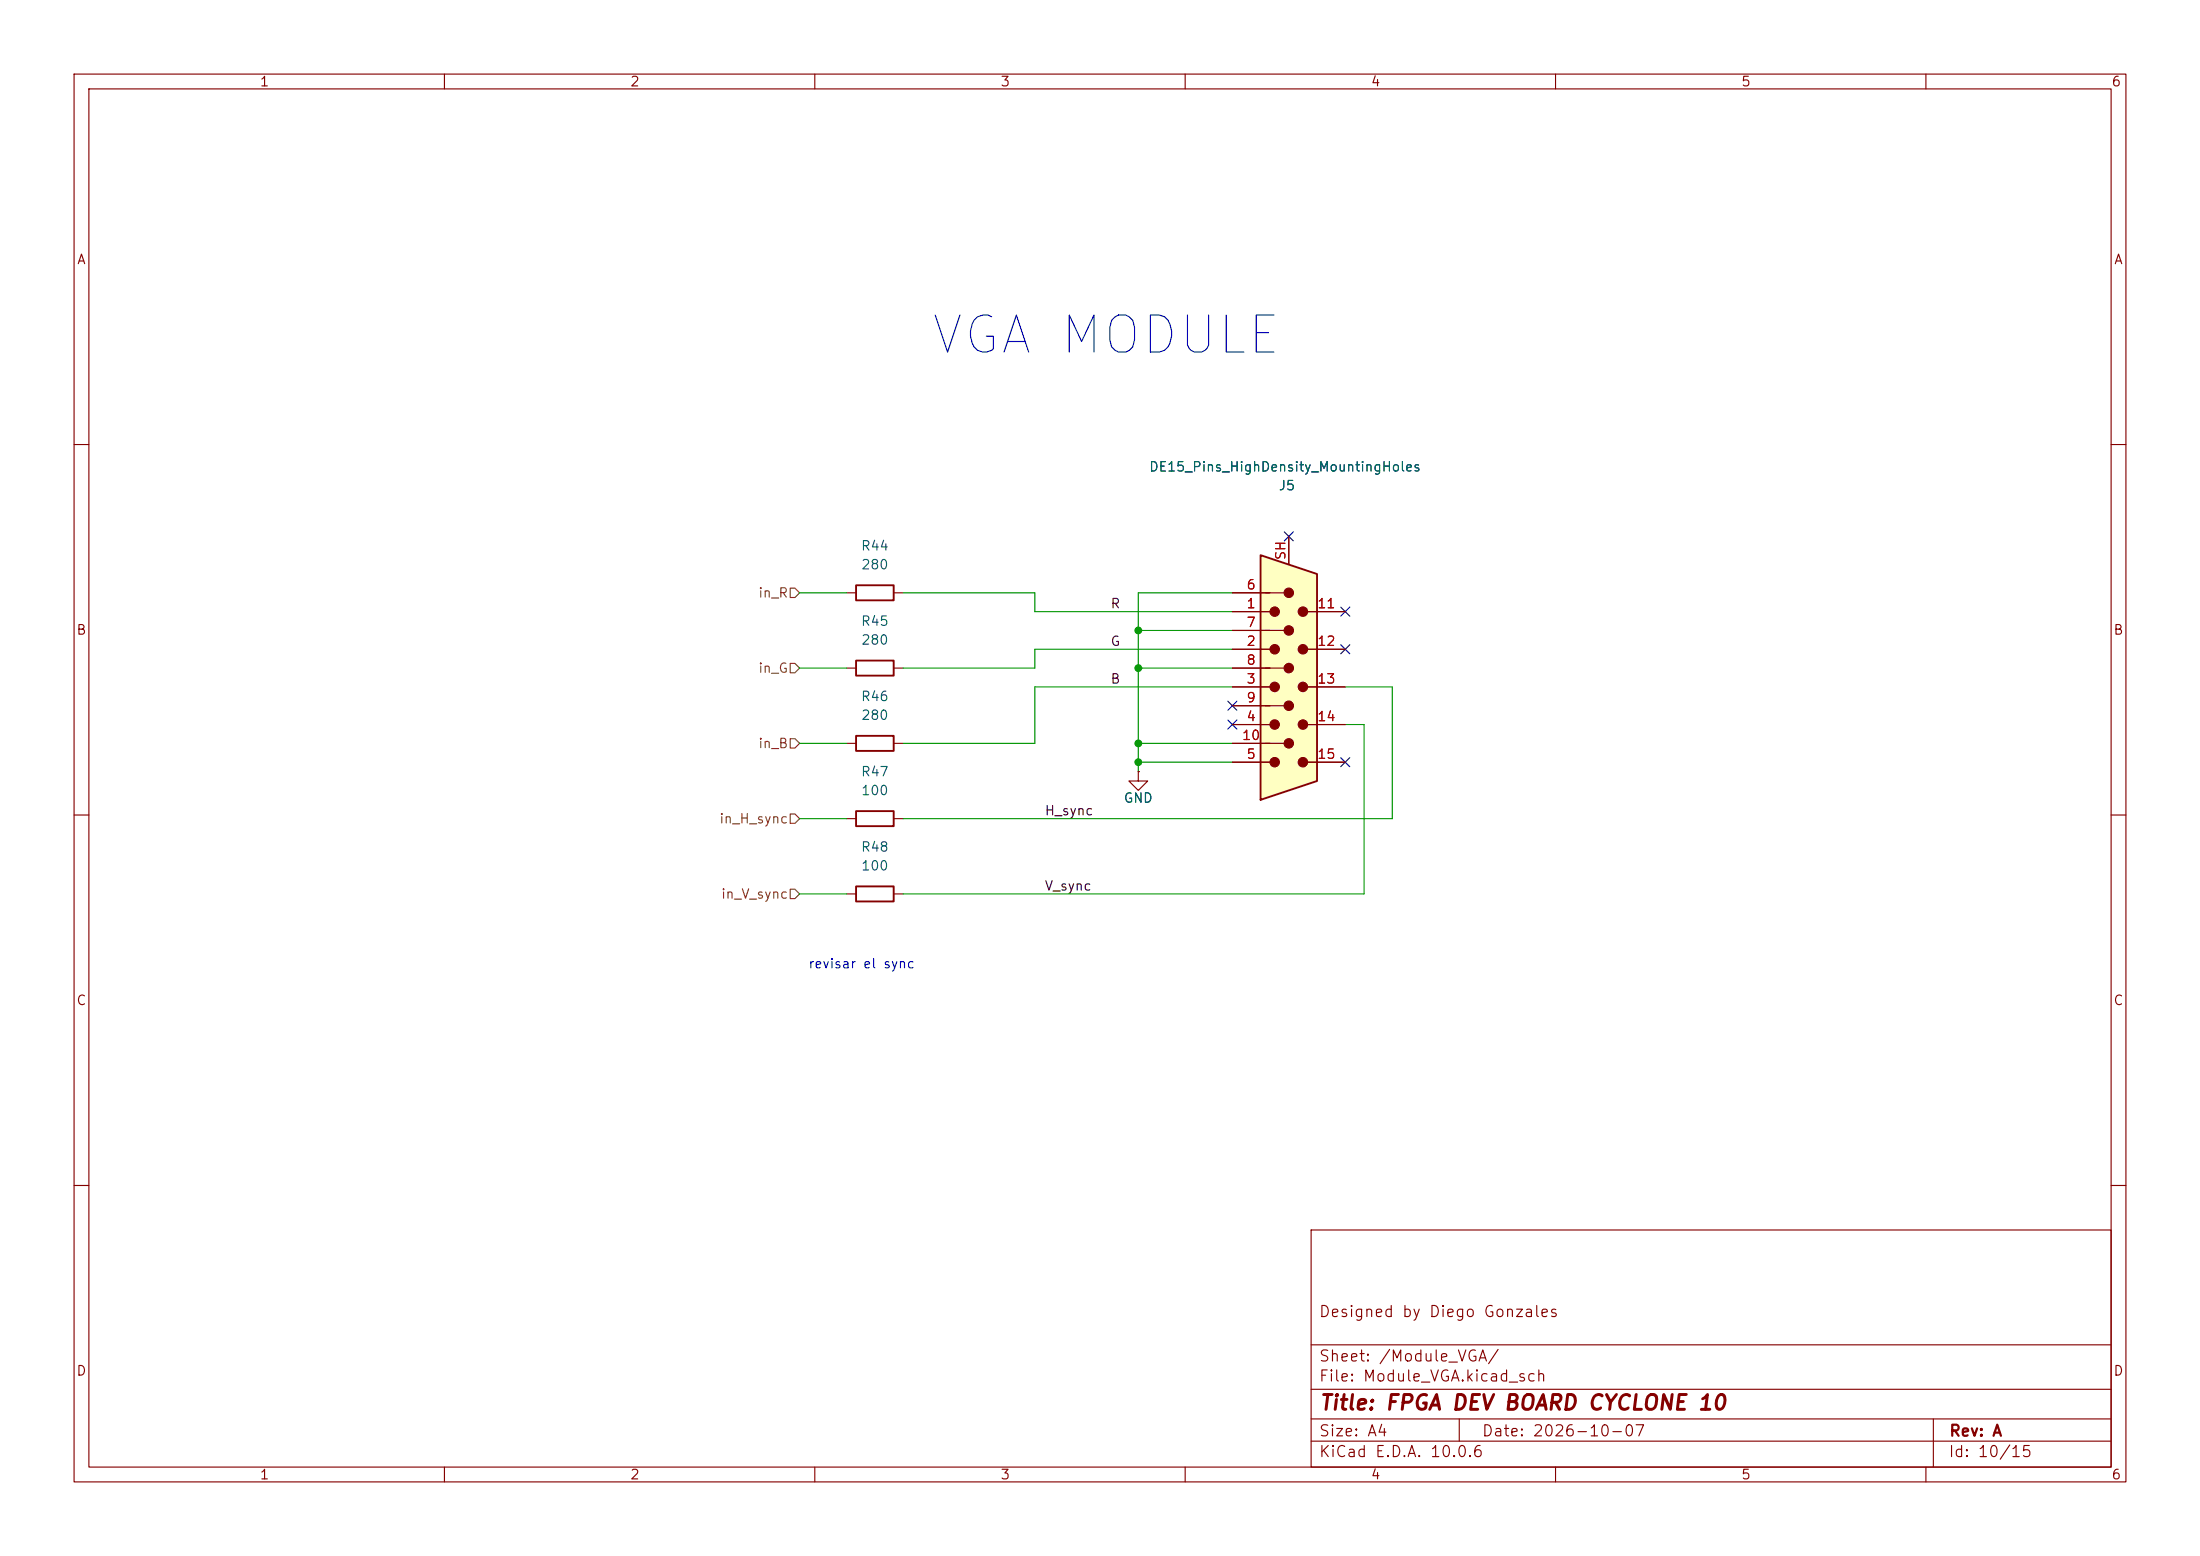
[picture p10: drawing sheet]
(kicad_sch
 (version 20260306)
 (generator "eeschema")
 (generator_version "10.0")
 (paper "A4")
 (title_block
  (title "FPGA DEV BOARD CYCLONE 10")
  (date "2026-10-07")
  (rev "A")
  (comment 1 "Designed by Diego Gonzales"))
 (lib_symbols
  (symbol "Connector:DE15_Pins_HighDensity_MountingHoles"
   (pin_names
    (offset 1.016) (hide yes)) (exclude_from_sim no) (in_bom yes) (on_board yes)
   (in_pos_files yes)
   (duplicate_pin_numbers_are_jumpers no)
   (property "Reference" "J" (at 0 21.59 0) (show_name no) (do_not_autoplace no) (effects (font (size 1.27 1.27))))
   (property "Value" "DE15_Pins_HighDensity_MountingHoles" (at 0 19.05 0) (show_name no) (do_not_autoplace no) (effects (font (size 1.27 1.27))))
   (property "Footprint" "" (at -24.13 10.16 0) (show_name no) (do_not_autoplace no) (hide yes) (effects (font (size 1.27 1.27))))
   (property "Datasheet" "" (at -24.13 10.16 0) (show_name no) (do_not_autoplace no) (hide yes) (effects (font (size 1.27 1.27))))
   (property "Description" "15-pin male plug socket D-SUB connector, High density (3 columns), Triple Row, Generic, VGA-connector, Mounting Hole" (at 0 0 0) (show_name no) (do_not_autoplace no) (hide yes) (effects (font (size 1.27 1.27))))
   (symbol "DE15_Pins_HighDensity_MountingHoles_0_1"
    (polyline (pts (xy -3.81 17.78) (xy -3.81 -15.24) (xy 3.81 -12.7) (xy 3.81 15.24) (xy -3.81 17.78)) (stroke (width 0.254) (type default)) (fill (type background)))
    (polyline (pts (xy -3.175 -5.08) (xy -0.635 -5.08)) (stroke (width 0) (type default)) (fill (type none)))
    (circle (center -1.905 12.7) (radius 0.635) (stroke (width 0) (type default)) (fill (type outline)))
    (circle (center -1.905 7.62) (radius 0.635) (stroke (width 0) (type default)) (fill (type outline)))
    (circle (center -1.905 2.54) (radius 0.635) (stroke (width 0) (type default)) (fill (type outline)))
    (circle (center -1.905 -2.54) (radius 0.635) (stroke (width 0) (type default)) (fill (type outline)))
    (circle (center -1.905 -7.62) (radius 0.635) (stroke (width 0) (type default)) (fill (type outline)))
    (polyline (pts (xy -0.635 10.16) (xy -3.175 10.16)) (stroke (width 0) (type default)) (fill (type none)))
    (polyline (pts (xy -0.635 5.08) (xy -3.175 5.08)) (stroke (width 0) (type default)) (fill (type none)))
    (polyline (pts (xy -0.635 0) (xy -3.175 0)) (stroke (width 0) (type default)) (fill (type none)))
    (polyline (pts (xy -0.635 -10.16) (xy -3.175 -10.16)) (stroke (width 0) (type default)) (fill (type none)))
    (circle (center 0 10.16) (radius 0.635) (stroke (width 0) (type default)) (fill (type outline)))
    (circle (center 0 5.08) (radius 0.635) (stroke (width 0) (type default)) (fill (type outline)))
    (circle (center 0 0) (radius 0.635) (stroke (width 0) (type default)) (fill (type outline)))
    (circle (center 0 -5.08) (radius 0.635) (stroke (width 0) (type default)) (fill (type outline)))
    (circle (center 0 -10.16) (radius 0.635) (stroke (width 0) (type default)) (fill (type outline)))
    (circle (center 1.905 12.7) (radius 0.635) (stroke (width 0) (type default)) (fill (type outline)))
    (circle (center 1.905 7.62) (radius 0.635) (stroke (width 0) (type default)) (fill (type outline)))
    (circle (center 1.905 2.54) (radius 0.635) (stroke (width 0) (type default)) (fill (type outline)))
    (circle (center 1.905 -2.54) (radius 0.635) (stroke (width 0) (type default)) (fill (type outline)))
    (circle (center 1.905 -7.62) (radius 0.635) (stroke (width 0) (type default)) (fill (type outline))))
   (symbol "DE15_Pins_HighDensity_MountingHoles_1_1"
    (pin passive line (at -7.62 -7.62 0) (length 5.08) (name "" (effects (font (size 1.27 1.27)))) (number "1" (effects (font (size 1.27 1.27)))))
    (pin passive line (at -7.62 -2.54 0) (length 5.08) (name "" (effects (font (size 1.27 1.27)))) (number "2" (effects (font (size 1.27 1.27)))))
    (pin passive line (at -7.62 2.54 0) (length 5.08) (name "" (effects (font (size 1.27 1.27)))) (number "3" (effects (font (size 1.27 1.27)))))
    (pin passive line (at -7.62 7.62 0) (length 5.08) (name "" (effects (font (size 1.27 1.27)))) (number "4" (effects (font (size 1.27 1.27)))))
    (pin passive line (at -7.62 12.7 0) (length 5.08) (name "" (effects (font (size 1.27 1.27)))) (number "5" (effects (font (size 1.27 1.27)))))
    (pin passive line (at -7.62 -10.16 0) (length 5.08) (name "" (effects (font (size 1.27 1.27)))) (number "6" (effects (font (size 1.27 1.27)))))
    (pin passive line (at -7.62 -5.08 0) (length 5.08) (name "" (effects (font (size 1.27 1.27)))) (number "7" (effects (font (size 1.27 1.27)))))
    (pin passive line (at -7.62 0 0) (length 5.08) (name "" (effects (font (size 1.27 1.27)))) (number "8" (effects (font (size 1.27 1.27)))))
    (pin passive line (at -7.62 5.08 0) (length 5.08) (name "" (effects (font (size 1.27 1.27)))) (number "9" (effects (font (size 1.27 1.27)))))
    (pin passive line (at -7.62 10.16 0) (length 5.08) (name "" (effects (font (size 1.27 1.27)))) (number "10" (effects (font (size 1.27 1.27)))))
    (pin passive line (at 7.62 -7.62 180) (length 5.08) (name "" (effects (font (size 1.27 1.27)))) (number "11" (effects (font (size 1.27 1.27)))))
    (pin passive line (at 7.62 -2.54 180) (length 5.08) (name "" (effects (font (size 1.27 1.27)))) (number "12" (effects (font (size 1.27 1.27)))))
    (pin passive line (at 7.62 2.54 180) (length 5.08) (name "" (effects (font (size 1.27 1.27)))) (number "13" (effects (font (size 1.27 1.27)))))
    (pin passive line (at 7.62 7.62 180) (length 5.08) (name "" (effects (font (size 1.27 1.27)))) (number "14" (effects (font (size 1.27 1.27)))))
    (pin passive line (at 7.62 12.7 180) (length 5.08) (name "" (effects (font (size 1.27 1.27)))) (number "15" (effects (font (size 1.27 1.27)))))
    (pin passive line (at 0 -17.78 90) (length 3.81) (name "" (effects (font (size 1.27 1.27)))) (number "SH" (effects (font (size 1.27 1.27))))))
   (embedded_fonts no))
  (symbol "Device:R"
   (pin_numbers (hide yes))
   (pin_names
    (offset 0)) (exclude_from_sim no) (in_bom yes) (on_board yes)
   (in_pos_files yes)
   (duplicate_pin_numbers_are_jumpers no)
   (property "Reference" "R" (at 2.032 0 90) (show_name no) (do_not_autoplace no) (effects (font (size 1.27 1.27))))
   (property "Value" "R" (at 0 0 90) (show_name no) (do_not_autoplace no) (effects (font (size 1.27 1.27))))
   (property "Footprint" "" (at -1.778 0 90) (show_name no) (do_not_autoplace no) (hide yes) (effects (font (size 1.27 1.27))))
   (property "Datasheet" "" (at 0 0 0) (show_name no) (do_not_autoplace no) (hide yes) (effects (font (size 1.27 1.27))))
   (property "Description" "Resistor" (at 0 0 0) (show_name no) (do_not_autoplace no) (hide yes) (effects (font (size 1.27 1.27))))
   (symbol "R_0_1"
    (rectangle (start -1.016 -2.54) (end 1.016 2.54) (stroke (width 0.254) (type default)) (fill (type none))))
   (symbol "R_1_1"
    (pin passive line (at 0 3.81 270) (length 1.27) (name "" (effects (font (size 1.27 1.27)))) (number "1" (effects (font (size 1.27 1.27)))))
    (pin passive line (at 0 -3.81 90) (length 1.27) (name "" (effects (font (size 1.27 1.27)))) (number "2" (effects (font (size 1.27 1.27))))))
   (embedded_fonts no))
  (symbol "power:GND"
   (power global)
   (pin_numbers (hide yes))
   (pin_names
    (offset 0) (hide yes)) (exclude_from_sim no) (in_bom yes) (on_board yes)
   (in_pos_files yes)
   (duplicate_pin_numbers_are_jumpers no)
   (property "Reference" "#PWR" (at 0 -6.35 0) (show_name no) (do_not_autoplace no) (hide yes) (effects (font (size 1.27 1.27))))
   (property "Value" "GND" (at 0 -3.81 0) (show_name no) (do_not_autoplace no) (effects (font (size 1.27 1.27))))
   (property "Footprint" "" (at 0 0 0) (show_name no) (do_not_autoplace no) (hide yes) (effects (font (size 1.27 1.27))))
   (property "Datasheet" "" (at 0 0 0) (show_name no) (do_not_autoplace no) (hide yes) (effects (font (size 1.27 1.27))))
   (property "Description" "Power symbol creates a global label with name \"GND\" , ground" (at 0 0 0) (show_name no) (do_not_autoplace no) (hide yes) (effects (font (size 1.27 1.27))))
   (symbol "GND_0_1"
    (polyline (pts (xy 0 0) (xy 0 -1.27) (xy 1.27 -1.27) (xy 0 -2.54) (xy -1.27 -1.27) (xy 0 -1.27)) (stroke (width 0) (type default)) (fill (type none))))
   (symbol "GND_1_1"
    (pin power_in line (at 0 0 270) (length 0) (name "" (effects (font (size 1.27 1.27)))) (number "1" (effects (font (size 1.27 1.27))))))
   (embedded_fonts no)))
 (text "VGA MODULE"
  (exclude_from_sim no)
  (at 149.352 45.466 0)
  (effects (font (size 5 5))))
 (text "revisar el sync"
  (exclude_from_sim no)
  (at 116.332 130.302 0)
  (effects (font (size 1.27 1.27))))
 (junction
  (at 153.67 85.09)
  (diameter 0)
  (color 0 0 0 0))
 (junction
  (at 153.67 102.87)
  (diameter 0)
  (color 0 0 0 0))
 (junction
  (at 153.67 90.17)
  (diameter 0)
  (color 0 0 0 0))
 (junction
  (at 153.67 100.33)
  (diameter 0)
  (color 0 0 0 0))
 (no_connect
  (at 166.37 95.25))
 (no_connect
  (at 181.61 82.55))
 (no_connect
  (at 166.37 97.79))
 (no_connect
  (at 173.99 72.39))
 (no_connect
  (at 181.61 102.87))
 (no_connect
  (at 181.61 87.63))
 (wire
  (pts (xy 153.67 100.33) (xy 153.67 102.87))
  (stroke (width 0) (type default)))
 (wire
  (pts (xy 139.7 100.33) (xy 121.92 100.33))
  (stroke (width 0) (type default)))
 (wire
  (pts (xy 153.67 100.33) (xy 166.37 100.33))
  (stroke (width 0) (type default)))
 (wire
  (pts (xy 153.67 90.17) (xy 153.67 100.33))
  (stroke (width 0) (type default)))
 (wire
  (pts (xy 107.95 80.01) (xy 114.3 80.01))
  (stroke (width 0) (type default)))
 (wire
  (pts (xy 181.61 92.71) (xy 187.96 92.71))
  (stroke (width 0) (type default)))
 (wire
  (pts (xy 107.95 120.65) (xy 114.3 120.65))
  (stroke (width 0) (type default)))
 (wire
  (pts (xy 184.15 120.65) (xy 184.15 97.79))
  (stroke (width 0) (type default)))
 (wire
  (pts (xy 139.7 87.63) (xy 166.37 87.63))
  (stroke (width 0) (type default)))
 (wire
  (pts (xy 121.92 120.65) (xy 184.15 120.65))
  (stroke (width 0) (type default)))
 (wire
  (pts (xy 121.92 80.01) (xy 139.7 80.01))
  (stroke (width 0) (type default)))
 (wire
  (pts (xy 153.67 85.09) (xy 153.67 90.17))
  (stroke (width 0) (type default)))
 (wire
  (pts (xy 153.67 90.17) (xy 166.37 90.17))
  (stroke (width 0) (type default)))
 (wire
  (pts (xy 139.7 87.63) (xy 139.7 90.17))
  (stroke (width 0) (type default)))
 (wire
  (pts (xy 139.7 80.01) (xy 139.7 82.55))
  (stroke (width 0) (type default)))
 (wire
  (pts (xy 153.67 104.14) (xy 153.67 102.87))
  (stroke (width 0) (type default)))
 (wire
  (pts (xy 121.92 110.49) (xy 187.96 110.49))
  (stroke (width 0) (type default)))
 (wire
  (pts (xy 107.95 90.17) (xy 114.3 90.17))
  (stroke (width 0) (type default)))
 (wire
  (pts (xy 139.7 90.17) (xy 121.92 90.17))
  (stroke (width 0) (type default)))
 (wire
  (pts (xy 153.67 102.87) (xy 166.37 102.87))
  (stroke (width 0) (type default)))
 (wire
  (pts (xy 139.7 92.71) (xy 139.7 100.33))
  (stroke (width 0) (type default)))
 (wire
  (pts (xy 184.15 97.79) (xy 181.61 97.79))
  (stroke (width 0) (type default)))
 (wire
  (pts (xy 153.67 80.01) (xy 153.67 85.09))
  (stroke (width 0) (type default)))
 (wire
  (pts (xy 139.7 82.55) (xy 166.37 82.55))
  (stroke (width 0) (type default)))
 (wire
  (pts (xy 107.95 100.33) (xy 114.3 100.33))
  (stroke (width 0) (type default)))
 (wire
  (pts (xy 166.37 80.01) (xy 153.67 80.01))
  (stroke (width 0) (type default)))
 (wire
  (pts (xy 139.7 92.71) (xy 166.37 92.71))
  (stroke (width 0) (type default)))
 (wire
  (pts (xy 107.95 110.49) (xy 114.3 110.49))
  (stroke (width 0) (type default)))
 (wire
  (pts (xy 153.67 85.09) (xy 166.37 85.09))
  (stroke (width 0) (type default)))
 (wire
  (pts (xy 187.96 92.71) (xy 187.96 110.49))
  (stroke (width 0) (type default)))
 (label "G"
  (at 149.86 87.63 0)
  (effects (font (size 1.27 1.27)) (justify left bottom)))
 (label "V_sync"
  (at 140.97 120.65 0)
  (effects (font (size 1.27 1.27)) (justify left bottom)))
 (label "B"
  (at 149.86 92.71 0)
  (effects (font (size 1.27 1.27)) (justify left bottom)))
 (label "R"
  (at 149.86 82.55 0)
  (effects (font (size 1.27 1.27)) (justify left bottom)))
 (label "H_sync"
  (at 140.97 110.49 0)
  (effects (font (size 1.27 1.27)) (justify left bottom)))
 (hierarchical_label "in_G"
  (shape input)
  (at 107.95 90.17 180)
  (effects (font (size 1.27 1.27)) (justify right)))
 (hierarchical_label "in_B"
  (shape input)
  (at 107.95 100.33 180)
  (effects (font (size 1.27 1.27)) (justify right)))
 (hierarchical_label "in_V_sync"
  (shape input)
  (at 107.95 120.65 180)
  (effects (font (size 1.27 1.27)) (justify right)))
 (hierarchical_label "in_H_sync"
  (shape input)
  (at 107.95 110.49 180)
  (effects (font (size 1.27 1.27)) (justify right)))
 (hierarchical_label "in_R"
  (shape input)
  (at 107.95 80.01 180)
  (effects (font (size 1.27 1.27)) (justify right)))
 (symbol
  (lib_id "Device:R")
  (at 118.11 100.33 270)
  (unit 1)
  (body_style 1)
  (exclude_from_sim no)
  (in_bom yes)
  (on_board yes)
  (in_pos_files yes)
  (dnp no)
  (fields_autoplaced yes)
  (property "Reference" "R46" (at 118.11 93.98 90) (show_name no) (do_not_autoplace no) (effects (font (size 1.27 1.27))))
  (property "Value" "280" (at 118.11 96.52 90) (show_name no) (do_not_autoplace no) (effects (font (size 1.27 1.27))))
  (property "Footprint" "Resistor_SMD:R_0805_2012Metric_Pad1.20x1.40mm_HandSolder" (at 118.11 98.552 90) (hide yes) (show_name no) (do_not_autoplace no) (effects (font (size 1.27 1.27))))
  (property "Datasheet" "" (at 118.11 100.33 0) (hide yes) (show_name no) (do_not_autoplace no) (effects (font (size 1.27 1.27))))
  (property "Description" "Resistor" (at 118.11 100.33 0) (hide yes) (show_name no) (do_not_autoplace no) (effects (font (size 1.27 1.27))))
  (property "Purchase link" "" (at 118.11 100.33 90) (hide yes) (show_name no) (do_not_autoplace no) (effects (font (size 1.27 1.27))))
  (property "KLC_S3.3" "" (at 118.11 100.33 90) (hide yes) (show_name no) (do_not_autoplace no) (effects (font (size 1.27 1.27))))
  (property "KLC_S5.1" "" (at 118.11 100.33 90) (hide yes) (show_name no) (do_not_autoplace no) (effects (font (size 1.27 1.27))))
  (pin "2")
  (pin "1"))
 (symbol
  (lib_id "Device:R")
  (at 118.11 80.01 270)
  (unit 1)
  (body_style 1)
  (exclude_from_sim no)
  (in_bom yes)
  (on_board yes)
  (in_pos_files yes)
  (dnp no)
  (fields_autoplaced yes)
  (property "Reference" "R44" (at 118.11 73.66 90) (show_name no) (do_not_autoplace no) (effects (font (size 1.27 1.27))))
  (property "Value" "280" (at 118.11 76.2 90) (show_name no) (do_not_autoplace no) (effects (font (size 1.27 1.27))))
  (property "Footprint" "Resistor_SMD:R_0805_2012Metric_Pad1.20x1.40mm_HandSolder" (at 118.11 78.232 90) (hide yes) (show_name no) (do_not_autoplace no) (effects (font (size 1.27 1.27))))
  (property "Datasheet" "" (at 118.11 80.01 0) (hide yes) (show_name no) (do_not_autoplace no) (effects (font (size 1.27 1.27))))
  (property "Description" "Resistor" (at 118.11 80.01 0) (hide yes) (show_name no) (do_not_autoplace no) (effects (font (size 1.27 1.27))))
  (property "Purchase link" "" (at 118.11 80.01 90) (hide yes) (show_name no) (do_not_autoplace no) (effects (font (size 1.27 1.27))))
  (property "KLC_S3.3" "" (at 118.11 80.01 90) (hide yes) (show_name no) (do_not_autoplace no) (effects (font (size 1.27 1.27))))
  (property "KLC_S5.1" "" (at 118.11 80.01 90) (hide yes) (show_name no) (do_not_autoplace no) (effects (font (size 1.27 1.27))))
  (pin "2")
  (pin "1"))
 (symbol
  (lib_id "Device:R")
  (at 118.11 90.17 270)
  (unit 1)
  (body_style 1)
  (exclude_from_sim no)
  (in_bom yes)
  (on_board yes)
  (in_pos_files yes)
  (dnp no)
  (fields_autoplaced yes)
  (property "Reference" "R45" (at 118.11 83.82 90) (show_name no) (do_not_autoplace no) (effects (font (size 1.27 1.27))))
  (property "Value" "280" (at 118.11 86.36 90) (show_name no) (do_not_autoplace no) (effects (font (size 1.27 1.27))))
  (property "Footprint" "Resistor_SMD:R_0805_2012Metric_Pad1.20x1.40mm_HandSolder" (at 118.11 88.392 90) (hide yes) (show_name no) (do_not_autoplace no) (effects (font (size 1.27 1.27))))
  (property "Datasheet" "" (at 118.11 90.17 0) (hide yes) (show_name no) (do_not_autoplace no) (effects (font (size 1.27 1.27))))
  (property "Description" "Resistor" (at 118.11 90.17 0) (hide yes) (show_name no) (do_not_autoplace no) (effects (font (size 1.27 1.27))))
  (property "Purchase link" "" (at 118.11 90.17 90) (hide yes) (show_name no) (do_not_autoplace no) (effects (font (size 1.27 1.27))))
  (property "KLC_S3.3" "" (at 118.11 90.17 90) (hide yes) (show_name no) (do_not_autoplace no) (effects (font (size 1.27 1.27))))
  (property "KLC_S5.1" "" (at 118.11 90.17 90) (hide yes) (show_name no) (do_not_autoplace no) (effects (font (size 1.27 1.27))))
  (pin "2")
  (pin "1"))
 (symbol
  (lib_id "Connector:DE15_Pins_HighDensity_MountingHoles")
  (at 173.99 90.17 0)
  (mirror x)
  (unit 1)
  (body_style 1)
  (exclude_from_sim no)
  (in_bom yes)
  (on_board yes)
  (in_pos_files yes)
  (dnp no)
  (property "Reference" "J5" (at 173.736 65.532 0) (show_name no) (do_not_autoplace no) (effects (font (size 1.27 1.27))))
  (property "Value" "DE15_Pins_HighDensity_MountingHoles" (at 173.482 62.992 0) (show_name no) (do_not_autoplace no) (effects (font (size 1.27 1.27))))
  (property "Footprint" "Connector_Dsub:DSUB-15-HD_Pins_Horizontal_P2.29x2.54mm_EdgePinOffset8.35mm_Housed_MountingHolesOffset10.89mm" (at 149.86 100.33 0) (hide yes) (show_name no) (do_not_autoplace no) (effects (font (size 1.27 1.27))))
  (property "Datasheet" "" (at 149.86 100.33 0) (hide yes) (show_name no) (do_not_autoplace no) (effects (font (size 1.27 1.27))))
  (property "Description" "15-pin male plug socket D-SUB connector, High density (3 columns), Triple Row, Generic, VGA-connector, Mounting Hole" (at 173.99 90.17 0) (hide yes) (show_name no) (do_not_autoplace no) (effects (font (size 1.27 1.27))))
  (pin "5")
  (pin "4")
  (pin "6")
  (pin "1")
  (pin "3")
  (pin "12")
  (pin "9")
  (pin "2")
  (pin "10")
  (pin "11")
  (pin "7")
  (pin "8")
  (pin "14")
  (pin "SH")
  (pin "15")
  (pin "13"))
 (symbol
  (lib_id "Device:R")
  (at 118.11 120.65 270)
  (unit 1)
  (body_style 1)
  (exclude_from_sim no)
  (in_bom yes)
  (on_board yes)
  (in_pos_files yes)
  (dnp no)
  (fields_autoplaced yes)
  (property "Reference" "R48" (at 118.11 114.3 90) (show_name no) (do_not_autoplace no) (effects (font (size 1.27 1.27))))
  (property "Value" "100" (at 118.11 116.84 90) (show_name no) (do_not_autoplace no) (effects (font (size 1.27 1.27))))
  (property "Footprint" "Resistor_SMD:R_0805_2012Metric_Pad1.20x1.40mm_HandSolder" (at 118.11 118.872 90) (hide yes) (show_name no) (do_not_autoplace no) (effects (font (size 1.27 1.27))))
  (property "Datasheet" "" (at 118.11 120.65 0) (hide yes) (show_name no) (do_not_autoplace no) (effects (font (size 1.27 1.27))))
  (property "Description" "Resistor" (at 118.11 120.65 0) (hide yes) (show_name no) (do_not_autoplace no) (effects (font (size 1.27 1.27))))
  (property "Purchase link" "" (at 118.11 120.65 90) (hide yes) (show_name no) (do_not_autoplace no) (effects (font (size 1.27 1.27))))
  (property "KLC_S3.3" "" (at 118.11 120.65 90) (hide yes) (show_name no) (do_not_autoplace no) (effects (font (size 1.27 1.27))))
  (property "KLC_S5.1" "" (at 118.11 120.65 90) (hide yes) (show_name no) (do_not_autoplace no) (effects (font (size 1.27 1.27))))
  (pin "2")
  (pin "1"))
 (symbol
  (lib_id "Device:R")
  (at 118.11 110.49 270)
  (unit 1)
  (body_style 1)
  (exclude_from_sim no)
  (in_bom yes)
  (on_board yes)
  (in_pos_files yes)
  (dnp no)
  (fields_autoplaced yes)
  (property "Reference" "R47" (at 118.11 104.14 90) (show_name no) (do_not_autoplace no) (effects (font (size 1.27 1.27))))
  (property "Value" "100" (at 118.11 106.68 90) (show_name no) (do_not_autoplace no) (effects (font (size 1.27 1.27))))
  (property "Footprint" "Resistor_SMD:R_0805_2012Metric_Pad1.20x1.40mm_HandSolder" (at 118.11 108.712 90) (hide yes) (show_name no) (do_not_autoplace no) (effects (font (size 1.27 1.27))))
  (property "Datasheet" "" (at 118.11 110.49 0) (hide yes) (show_name no) (do_not_autoplace no) (effects (font (size 1.27 1.27))))
  (property "Description" "Resistor" (at 118.11 110.49 0) (hide yes) (show_name no) (do_not_autoplace no) (effects (font (size 1.27 1.27))))
  (property "Purchase link" "" (at 118.11 110.49 90) (hide yes) (show_name no) (do_not_autoplace no) (effects (font (size 1.27 1.27))))
  (property "KLC_S3.3" "" (at 118.11 110.49 90) (hide yes) (show_name no) (do_not_autoplace no) (effects (font (size 1.27 1.27))))
  (property "KLC_S5.1" "" (at 118.11 110.49 90) (hide yes) (show_name no) (do_not_autoplace no) (effects (font (size 1.27 1.27))))
  (pin "2")
  (pin "1"))
 (symbol
  (lib_id "power:GND")
  (at 153.67 104.14 0)
  (unit 1)
  (body_style 1)
  (exclude_from_sim no)
  (in_bom yes)
  (on_board yes)
  (in_pos_files yes)
  (dnp no)
  (property "Reference" "#PWR064" (at 153.67 110.49 0) (hide yes) (show_name no) (do_not_autoplace no) (effects (font (size 1.27 1.27))))
  (property "Value" "GND" (at 153.67 107.696 0) (show_name no) (do_not_autoplace no) (effects (font (size 1.27 1.27))))
  (property "Footprint" "" (at 153.67 104.14 0) (hide yes) (show_name no) (do_not_autoplace no) (effects (font (size 1.27 1.27))))
  (property "Datasheet" "" (at 153.67 104.14 0) (hide yes) (show_name no) (do_not_autoplace no) (effects (font (size 1.27 1.27))))
  (property "Description" "Power symbol creates a global label with name \"GND\" , ground" (at 153.67 104.14 0) (hide yes) (show_name no) (do_not_autoplace no) (effects (font (size 1.27 1.27))))
  (pin "1")))
